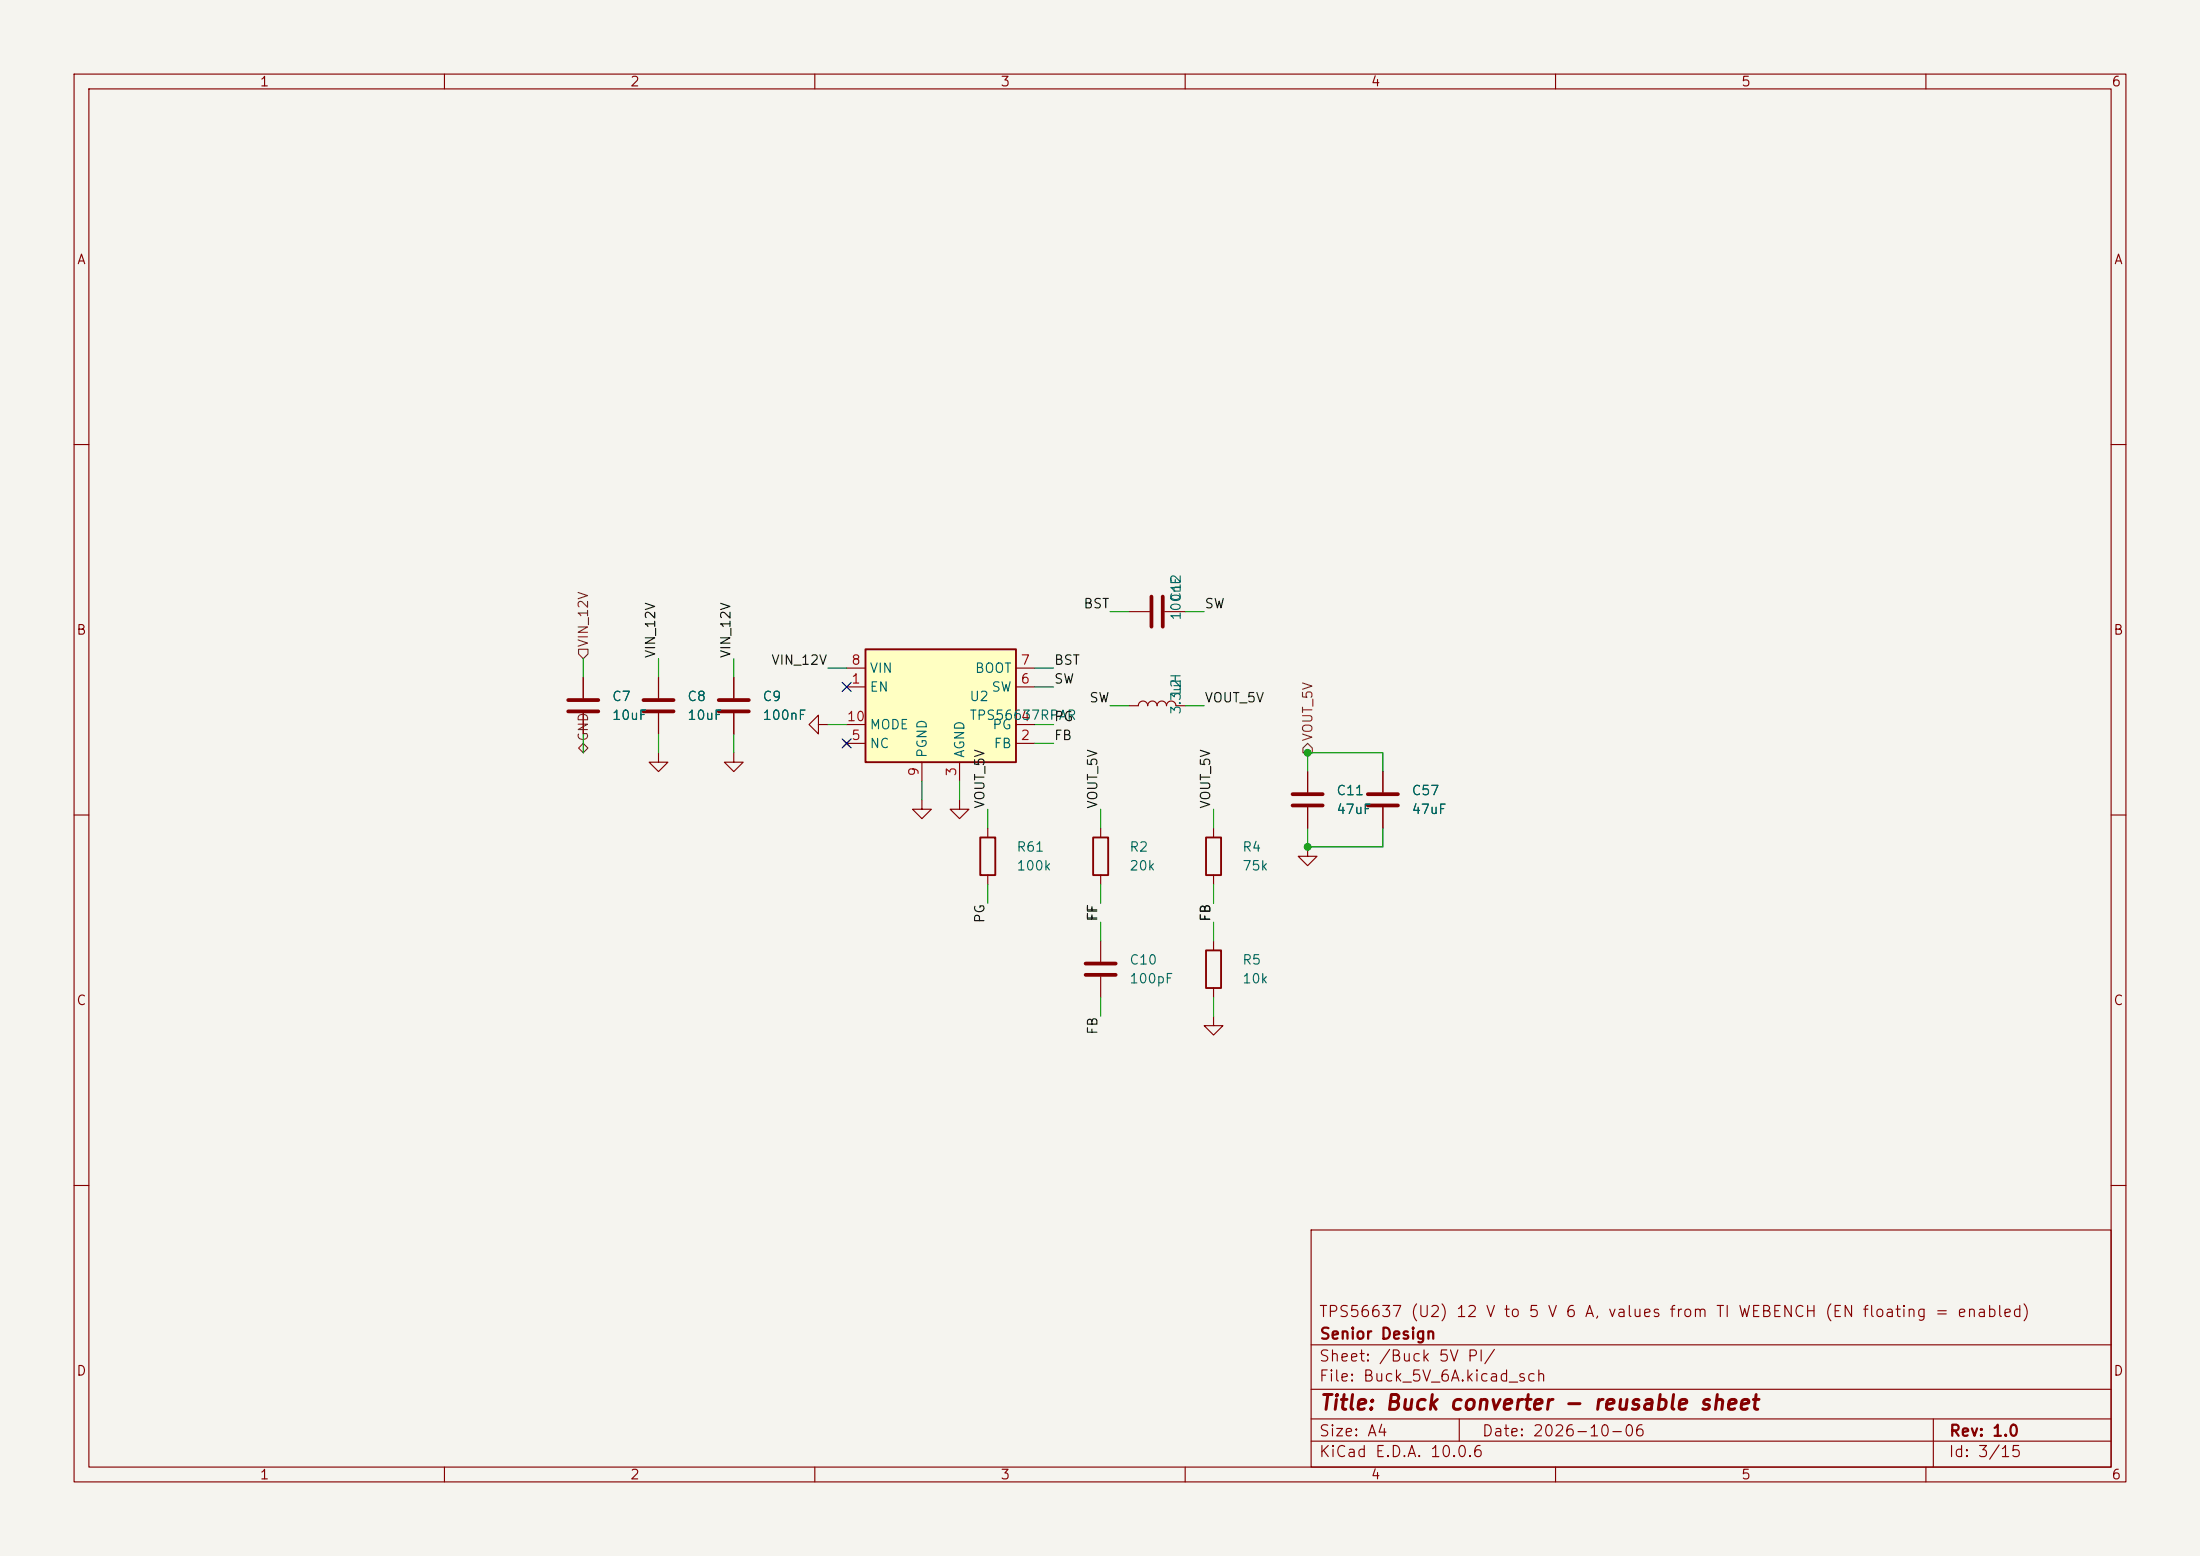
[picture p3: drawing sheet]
(kicad_sch
 (version 20260306)
 (generator "eeschema")
 (generator_version "10.0")
 (paper "A4")
 (title_block
  (title "Buck converter - reusable sheet")
  (date "2026-10-06")
  (rev "1.0")
  (company "Senior Design")
  (comment 1 "TPS56637 (U2) 12 V to 5 V 6 A, values from TI WEBENCH (EN floating = enabled)"))
 (lib_symbols
  (symbol "Device:C"
    (pin_numbers (hide yes))
    (pin_names
    (offset 0.254)) (exclude_from_sim no) (in_bom yes) (on_board yes)
    (in_pos_files yes)
    (duplicate_pin_numbers_are_jumpers no)
    (property "Reference" "C" (at 0.635 2.54 0) (show_name no) (do_not_autoplace no) (effects (font (size 1.27 1.27)) (justify left)))
    (property "Value" "C" (at 0.635 -2.54 0) (show_name no) (do_not_autoplace no) (effects (font (size 1.27 1.27)) (justify left)))
    (property "Footprint" "" (at 0.9652 -3.81 0) (show_name no) (do_not_autoplace no) (hide yes) (effects (font (size 1.27 1.27))))
    (property "Datasheet" "" (at 0 0 0) (show_name no) (do_not_autoplace no) (hide yes) (effects (font (size 1.27 1.27))))
    (property "Description" "Unpolarized capacitor" (at 0 0 0) (show_name no) (do_not_autoplace no) (hide yes) (effects (font (size 1.27 1.27))))
    (symbol "C_0_1"
    (polyline (pts (xy -2.032 0.762) (xy 2.032 0.762)) (stroke (width 0.508) (type default)) (fill (type none)))
    (polyline (pts (xy -2.032 -0.762) (xy 2.032 -0.762)) (stroke (width 0.508) (type default)) (fill (type none))))
    (symbol "C_1_1"
    (pin passive line (at 0 3.81 270) (length 2.794) (name "" (effects (font (size 1.27 1.27)))) (number "1" (effects (font (size 1.27 1.27)))))
    (pin passive line (at 0 -3.81 90) (length 2.794) (name "" (effects (font (size 1.27 1.27)))) (number "2" (effects (font (size 1.27 1.27))))))
    (embedded_fonts no))
  (symbol "Device:L"
    (pin_numbers (hide yes))
    (pin_names
    (offset 1.016) (hide yes)) (exclude_from_sim no) (in_bom yes) (on_board yes)
    (in_pos_files yes)
    (duplicate_pin_numbers_are_jumpers no)
    (property "Reference" "L" (at -1.27 0 90) (show_name no) (do_not_autoplace no) (effects (font (size 1.27 1.27))))
    (property "Value" "L" (at 1.905 0 90) (show_name no) (do_not_autoplace no) (effects (font (size 1.27 1.27))))
    (property "Footprint" "" (at 0 0 0) (show_name no) (do_not_autoplace no) (hide yes) (effects (font (size 1.27 1.27))))
    (property "Datasheet" "" (at 0 0 0) (show_name no) (do_not_autoplace no) (hide yes) (effects (font (size 1.27 1.27))))
    (property "Description" "Inductor" (at 0 0 0) (show_name no) (do_not_autoplace no) (hide yes) (effects (font (size 1.27 1.27))))
    (symbol "L_0_1"
    (arc (start 0 2.54) (mid 0.6323 1.905) (end 0 1.27) (stroke (width 0) (type default)) (fill (type none)))
    (arc (start 0 1.27) (mid 0.6323 0.635) (end 0 0) (stroke (width 0) (type default)) (fill (type none)))
    (arc (start 0 0) (mid 0.6323 -0.635) (end 0 -1.27) (stroke (width 0) (type default)) (fill (type none)))
    (arc (start 0 -1.27) (mid 0.6323 -1.905) (end 0 -2.54) (stroke (width 0) (type default)) (fill (type none))))
    (symbol "L_1_1"
    (pin passive line (at 0 3.81 270) (length 1.27) (name "1" (effects (font (size 1.27 1.27)))) (number "1" (effects (font (size 1.27 1.27)))))
    (pin passive line (at 0 -3.81 90) (length 1.27) (name "2" (effects (font (size 1.27 1.27)))) (number "2" (effects (font (size 1.27 1.27))))))
    (embedded_fonts no))
  (symbol "Device:R"
    (pin_numbers (hide yes))
    (pin_names
    (offset 0)) (exclude_from_sim no) (in_bom yes) (on_board yes)
    (in_pos_files yes)
    (duplicate_pin_numbers_are_jumpers no)
    (property "Reference" "R" (at 2.032 0 90) (show_name no) (do_not_autoplace no) (effects (font (size 1.27 1.27))))
    (property "Value" "R" (at 0 0 90) (show_name no) (do_not_autoplace no) (effects (font (size 1.27 1.27))))
    (property "Footprint" "" (at -1.778 0 90) (show_name no) (do_not_autoplace no) (hide yes) (effects (font (size 1.27 1.27))))
    (property "Datasheet" "" (at 0 0 0) (show_name no) (do_not_autoplace no) (hide yes) (effects (font (size 1.27 1.27))))
    (property "Description" "Resistor" (at 0 0 0) (show_name no) (do_not_autoplace no) (hide yes) (effects (font (size 1.27 1.27))))
    (symbol "R_0_1"
    (rectangle (start -1.016 -2.54) (end 1.016 2.54) (stroke (width 0.254) (type default)) (fill (type none))))
    (symbol "R_1_1"
    (pin passive line (at 0 3.81 270) (length 1.27) (name "" (effects (font (size 1.27 1.27)))) (number "1" (effects (font (size 1.27 1.27)))))
    (pin passive line (at 0 -3.81 90) (length 1.27) (name "" (effects (font (size 1.27 1.27)))) (number "2" (effects (font (size 1.27 1.27))))))
    (embedded_fonts no))
  (symbol "TPS56637RPAR:TPS56637RPAR" (exclude_from_sim no) (in_bom yes) (on_board yes)
   (property "Reference" "U" (at 0 10.16 0)
    (effects (font (size 1.27 1.27))))
   (property "Value" "TPS56637RPAR" (at 0 -12.7 0)
    (effects (font (size 1.27 1.27))))
   (property "Footprint" "project_footprints:TI_RPA0010A_VQFN-HR-10_3x3mm" (at 0 -15.24 0) (hide yes) (effects (font (size 1.27 1.27))))
   (property "Datasheet" "https://www.ti.com/lit/ds/symlink/tps56637.pdf" (at 0 -17.78 0) (hide yes) (effects (font (size 1.27 1.27))))
   (property "Description" "4.5-V to 28-V input, 6-A synchronous buck converter, VQFN-HR-10 (RPA)" (at 0 -20.32 0) (hide yes) (effects (font (size 1.27 1.27))))
   (property "Manufacturer" "Texas Instruments" (at 0 -22.86 0) (hide yes) (effects (font (size 1.27 1.27))))
   (property "MPN" "TPS56637RPAR" (at 0 -25.4 0) (hide yes) (effects (font (size 1.27 1.27))))
   (symbol "TPS56637RPAR_0_1"
    (rectangle (start -10.16 7.62) (end 10.16 -7.62) (stroke (width 0.254) (type default)) (fill (type background))))
   (symbol "TPS56637RPAR_1_1"
    (pin power_in line (at -12.7 5.08 0) (length 2.54) (name "VIN" (effects (font (size 1.27 1.27)))) (number "8" (effects (font (size 1.27 1.27)))))
    (pin input line (at -12.7 2.54 0) (length 2.54) (name "EN" (effects (font (size 1.27 1.27)))) (number "1" (effects (font (size 1.27 1.27)))))
    (pin input line (at -12.7 -2.54 0) (length 2.54) (name "MODE" (effects (font (size 1.27 1.27)))) (number "10" (effects (font (size 1.27 1.27)))))
    (pin no_connect line (at -12.7 -5.08 0) (length 2.54) (name "NC" (effects (font (size 1.27 1.27)))) (number "5" (effects (font (size 1.27 1.27)))))
    (pin input line (at 12.7 5.08 180) (length 2.54) (name "BOOT" (effects (font (size 1.27 1.27)))) (number "7" (effects (font (size 1.27 1.27)))))
    (pin power_out line (at 12.7 2.54 180) (length 2.54) (name "SW" (effects (font (size 1.27 1.27)))) (number "6" (effects (font (size 1.27 1.27)))))
    (pin open_collector line (at 12.7 -2.54 180) (length 2.54) (name "PG" (effects (font (size 1.27 1.27)))) (number "4" (effects (font (size 1.27 1.27)))))
    (pin input line (at 12.7 -5.08 180) (length 2.54) (name "FB" (effects (font (size 1.27 1.27)))) (number "2" (effects (font (size 1.27 1.27)))))
    (pin power_in line (at -2.54 -10.16 90) (length 2.54) (name "PGND" (effects (font (size 1.27 1.27)))) (number "9" (effects (font (size 1.27 1.27)))))
    (pin power_in line (at 2.54 -10.16 90) (length 2.54) (name "AGND" (effects (font (size 1.27 1.27)))) (number "3" (effects (font (size 1.27 1.27))))))
   (embedded_fonts no))
  (symbol "power:GND"
    (power global)
    (pin_names
    (offset 0)) (exclude_from_sim no) (in_bom yes) (on_board yes)
    (in_pos_files yes)
    (duplicate_pin_numbers_are_jumpers no)
    (property "Reference" "#PWR" (at 0 -6.35 0) (show_name no) (do_not_autoplace no) (hide yes) (effects (font (size 1.27 1.27))))
    (property "Value" "GND" (at 0 -3.81 0) (show_name no) (do_not_autoplace no) (effects (font (size 1.27 1.27))))
    (property "Footprint" "" (at 0 0 0) (show_name no) (do_not_autoplace no) (hide yes) (effects (font (size 1.27 1.27))))
    (property "Datasheet" "" (at 0 0 0) (show_name no) (do_not_autoplace no) (hide yes) (effects (font (size 1.27 1.27))))
    (property "Description" "Power symbol creates a global label with name \"GND\" , ground" (at 0 0 0) (show_name no) (do_not_autoplace no) (hide yes) (effects (font (size 1.27 1.27))))
    (symbol "GND_0_1"
    (polyline (pts (xy 0 0) (xy 0 -1.27) (xy 1.27 -1.27) (xy 0 -2.54) (xy -1.27 -1.27) (xy 0 -1.27)) (stroke (width 0) (type default)) (fill (type none))))
    (symbol "GND_1_1"
    (pin power_in line (at 0 0 270) (length 0) (hide yes) (name "GND" (effects (font (size 1.27 1.27)))) (number "1" (effects (font (size 1.27 1.27))))))
    (embedded_fonts no)))
 (symbol
  (lib_id "TPS56637RPAR:TPS56637RPAR")
  (at 127.0 95.25 0)
  (unit 1)
  (body_style 1)
  (exclude_from_sim no)
  (in_bom yes)
  (on_board yes)
  (in_pos_files yes)
  (dnp no)
  (property "Reference" "U2" (at 130.81 93.98 0)
    (show_name no) (do_not_autoplace no) (effects (font (size 1.27 1.27)) (justify left)))
  (property "Value" "TPS56637RPAR" (at 130.81 96.52 0)
    (show_name no) (do_not_autoplace no) (effects (font (size 1.27 1.27)) (justify left)))
  (property "Footprint" "project_footprints:TI_RPA0010A_VQFN-HR-10_3x3mm" (at 127.0 100.33 0) (hide yes) (show_name no) (do_not_autoplace no) (effects (font (size 1.27 1.27)) (justify left)))
  (property "Datasheet" "https://www.ti.com/lit/ds/symlink/tps56637.pdf" (at 127.0 100.33 0) (hide yes) (show_name no) (do_not_autoplace no) (effects (font (size 1.27 1.27)) (justify left)))
  (property "Description" "4.5-V to 28-V input, 6-A synchronous buck converter" (at 127.0 100.33 0) (hide yes) (show_name no) (do_not_autoplace no) (effects (font (size 1.27 1.27)) (justify left)))
  (property "Manufacturer" "Texas Instruments" (at 127.0 100.33 0) (hide yes) (show_name no) (do_not_autoplace no) (effects (font (size 1.27 1.27)) (justify left)))
  (property "MPN" "TPS56637RPAR" (at 127.0 100.33 0) (hide yes) (show_name no) (do_not_autoplace no) (effects (font (size 1.27 1.27)) (justify left)))
  (property "Specification" "6 A buck, 557 kHz, MODE=GND (Eco-mode)" (at 127.0 100.33 0) (hide yes) (show_name no) (do_not_autoplace no) (effects (font (size 1.27 1.27)) (justify left)))
  (pin "8")
  (pin "1")
  (pin "10")
  (pin "5")
  (pin "7")
  (pin "6")
  (pin "4")
  (pin "2")
  (pin "9")
  (pin "3"))
 (wire
  (pts (xy 114.3 90.17) (xy 111.76 90.17))
  (stroke (width 0) (type default)))
 (label "VIN_12V"
  (at 111.76 90.17 180)
  (effects (font (size 1.27 1.27)) (justify right bottom)))
 (no_connect (at 114.3 92.71))
 (wire
  (pts (xy 114.3 97.79) (xy 111.76 97.79))
  (stroke (width 0) (type default)))
 (symbol
  (lib_id "power:GND")
  (at 111.76 97.79 270)
  (unit 1)
  (body_style 1)
  (exclude_from_sim no)
  (in_bom no)
  (on_board no)
  (in_pos_files yes)
  (dnp no)
  (property "Reference" "#PWR0601" (at 114.3 96.52 0) (hide yes) (show_name no) (do_not_autoplace no) (effects (font (size 1.27 1.27)) (justify left)))
  (property "Value" "GND" (at 114.3 99.06 0) (hide yes) (show_name no) (do_not_autoplace no) (effects (font (size 1.27 1.27)) (justify left)))
  (property "Description" "Power symbol creates a global label with name \"GND\"" (at 111.76 102.87 0) (hide yes) (show_name no) (do_not_autoplace no) (effects (font (size 1.27 1.27)) (justify left)))
  (pin "1"))
 (no_connect (at 114.3 100.33))
 (wire
  (pts (xy 139.7 90.17) (xy 142.24 90.17))
  (stroke (width 0) (type default)))
 (label "BST"
  (at 142.24 90.17 0)
  (effects (font (size 1.27 1.27)) (justify left bottom)))
 (wire
  (pts (xy 139.7 92.71) (xy 142.24 92.71))
  (stroke (width 0) (type default)))
 (label "SW"
  (at 142.24 92.71 0)
  (effects (font (size 1.27 1.27)) (justify left bottom)))
 (wire
  (pts (xy 139.7 97.79) (xy 142.24 97.79))
  (stroke (width 0) (type default)))
 (label "PG"
  (at 142.24 97.79 0)
  (effects (font (size 1.27 1.27)) (justify left bottom)))
 (wire
  (pts (xy 139.7 100.33) (xy 142.24 100.33))
  (stroke (width 0) (type default)))
 (label "FB"
  (at 142.24 100.33 0)
  (effects (font (size 1.27 1.27)) (justify left bottom)))
 (wire
  (pts (xy 124.46 105.41) (xy 124.46 107.95))
  (stroke (width 0) (type default)))
 (symbol
  (lib_id "power:GND")
  (at 124.46 107.95 0)
  (unit 1)
  (body_style 1)
  (exclude_from_sim no)
  (in_bom no)
  (on_board no)
  (in_pos_files yes)
  (dnp no)
  (property "Reference" "#PWR0602" (at 128.27 106.68 0) (hide yes) (show_name no) (do_not_autoplace no) (effects (font (size 1.27 1.27)) (justify left)))
  (property "Value" "GND" (at 128.27 109.22 0) (hide yes) (show_name no) (do_not_autoplace no) (effects (font (size 1.27 1.27)) (justify left)))
  (property "Description" "Power symbol creates a global label with name \"GND\"" (at 124.46 113.03 0) (hide yes) (show_name no) (do_not_autoplace no) (effects (font (size 1.27 1.27)) (justify left)))
  (pin "1"))
 (wire
  (pts (xy 129.54 105.41) (xy 129.54 107.95))
  (stroke (width 0) (type default)))
 (symbol
  (lib_id "power:GND")
  (at 129.54 107.95 0)
  (unit 1)
  (body_style 1)
  (exclude_from_sim no)
  (in_bom no)
  (on_board no)
  (in_pos_files yes)
  (dnp no)
  (property "Reference" "#PWR0603" (at 133.35 106.68 0) (hide yes) (show_name no) (do_not_autoplace no) (effects (font (size 1.27 1.27)) (justify left)))
  (property "Value" "GND" (at 133.35 109.22 0) (hide yes) (show_name no) (do_not_autoplace no) (effects (font (size 1.27 1.27)) (justify left)))
  (property "Description" "Power symbol creates a global label with name \"GND\"" (at 129.54 113.03 0) (hide yes) (show_name no) (do_not_autoplace no) (effects (font (size 1.27 1.27)) (justify left)))
  (pin "1"))
 (symbol
  (lib_id "Device:C")
  (at 78.74 95.25 0)
  (unit 1)
  (body_style 1)
  (exclude_from_sim no)
  (in_bom yes)
  (on_board yes)
  (in_pos_files yes)
  (dnp no)
  (property "Reference" "C7" (at 82.55 93.98 0)
    (show_name no) (do_not_autoplace no) (effects (font (size 1.27 1.27)) (justify left)))
  (property "Value" "10uF" (at 82.55 96.52 0)
    (show_name no) (do_not_autoplace no) (effects (font (size 1.27 1.27)) (justify left)))
  (property "Footprint" "Capacitor_SMD:C_1206_3216Metric" (at 78.74 100.33 0) (hide yes) (show_name no) (do_not_autoplace no) (effects (font (size 1.27 1.27)) (justify left)))
  (property "Datasheet" "https://search.murata.co.jp/Ceramy/image/img/A01X/G101/ENG/GRM31CR71E106KA12-01.pdf" (at 78.74 100.33 0) (hide yes) (show_name no) (do_not_autoplace no) (effects (font (size 1.27 1.27)) (justify left)))
  (property "Description" "Unpolarized capacitor" (at 78.74 100.33 0) (hide yes) (show_name no) (do_not_autoplace no) (effects (font (size 1.27 1.27)) (justify left)))
  (property "Manufacturer" "Murata" (at 78.74 100.33 0) (hide yes) (show_name no) (do_not_autoplace no) (effects (font (size 1.27 1.27)) (justify left)))
  (property "MPN" "GRM31CR71E106KA12L" (at 78.74 100.33 0) (hide yes) (show_name no) (do_not_autoplace no) (effects (font (size 1.27 1.27)) (justify left)))
  (property "Specification" "10uF / 25V X7R 1206 (Cin)" (at 78.74 100.33 0) (hide yes) (show_name no) (do_not_autoplace no) (effects (font (size 1.27 1.27)) (justify left)))
  (pin "1")
  (pin "2"))
 (wire
  (pts (xy 78.74 91.44) (xy 78.74 88.9))
  (stroke (width 0) (type default)))
 (hierarchical_label "VIN_12V"
  (shape input)
  (at 78.74 88.9 90)
  (effects (font (size 1.27 1.27)) (justify left)))
 (wire
  (pts (xy 78.74 99.06) (xy 78.74 101.6))
  (stroke (width 0) (type default)))
 (hierarchical_label "GND"
  (shape bidirectional)
  (at 78.74 101.6 270)
  (effects (font (size 1.27 1.27)) (justify left)))
 (symbol
  (lib_id "Device:C")
  (at 88.9 95.25 0)
  (unit 1)
  (body_style 1)
  (exclude_from_sim no)
  (in_bom yes)
  (on_board yes)
  (in_pos_files yes)
  (dnp no)
  (property "Reference" "C8" (at 92.71 93.98 0)
    (show_name no) (do_not_autoplace no) (effects (font (size 1.27 1.27)) (justify left)))
  (property "Value" "10uF" (at 92.71 96.52 0)
    (show_name no) (do_not_autoplace no) (effects (font (size 1.27 1.27)) (justify left)))
  (property "Footprint" "Capacitor_SMD:C_1206_3216Metric" (at 88.9 100.33 0) (hide yes) (show_name no) (do_not_autoplace no) (effects (font (size 1.27 1.27)) (justify left)))
  (property "Datasheet" "https://search.murata.co.jp/Ceramy/image/img/A01X/G101/ENG/GRM31CR71E106KA12-01.pdf" (at 88.9 100.33 0) (hide yes) (show_name no) (do_not_autoplace no) (effects (font (size 1.27 1.27)) (justify left)))
  (property "Description" "Unpolarized capacitor" (at 88.9 100.33 0) (hide yes) (show_name no) (do_not_autoplace no) (effects (font (size 1.27 1.27)) (justify left)))
  (property "Manufacturer" "Murata" (at 88.9 100.33 0) (hide yes) (show_name no) (do_not_autoplace no) (effects (font (size 1.27 1.27)) (justify left)))
  (property "MPN" "GRM31CR71E106KA12L" (at 88.9 100.33 0) (hide yes) (show_name no) (do_not_autoplace no) (effects (font (size 1.27 1.27)) (justify left)))
  (property "Specification" "10uF / 25V X7R 1206 (Cin)" (at 88.9 100.33 0) (hide yes) (show_name no) (do_not_autoplace no) (effects (font (size 1.27 1.27)) (justify left)))
  (pin "1")
  (pin "2"))
 (wire
  (pts (xy 88.9 91.44) (xy 88.9 88.9))
  (stroke (width 0) (type default)))
 (label "VIN_12V"
  (at 88.9 88.9 90)
  (effects (font (size 1.27 1.27)) (justify left bottom)))
 (wire
  (pts (xy 88.9 99.06) (xy 88.9 101.6))
  (stroke (width 0) (type default)))
 (symbol
  (lib_id "power:GND")
  (at 88.9 101.6 0)
  (unit 1)
  (body_style 1)
  (exclude_from_sim no)
  (in_bom no)
  (on_board no)
  (in_pos_files yes)
  (dnp no)
  (property "Reference" "#PWR0604" (at 92.71 100.33 0) (hide yes) (show_name no) (do_not_autoplace no) (effects (font (size 1.27 1.27)) (justify left)))
  (property "Value" "GND" (at 92.71 102.87 0) (hide yes) (show_name no) (do_not_autoplace no) (effects (font (size 1.27 1.27)) (justify left)))
  (property "Description" "Power symbol creates a global label with name \"GND\"" (at 88.9 106.68 0) (hide yes) (show_name no) (do_not_autoplace no) (effects (font (size 1.27 1.27)) (justify left)))
  (pin "1"))
 (symbol
  (lib_id "Device:C")
  (at 99.06 95.25 0)
  (unit 1)
  (body_style 1)
  (exclude_from_sim no)
  (in_bom yes)
  (on_board yes)
  (in_pos_files yes)
  (dnp no)
  (property "Reference" "C9" (at 102.87 93.98 0)
    (show_name no) (do_not_autoplace no) (effects (font (size 1.27 1.27)) (justify left)))
  (property "Value" "100nF" (at 102.87 96.52 0)
    (show_name no) (do_not_autoplace no) (effects (font (size 1.27 1.27)) (justify left)))
  (property "Footprint" "Capacitor_SMD:C_0805_2012Metric" (at 99.06 100.33 0) (hide yes) (show_name no) (do_not_autoplace no) (effects (font (size 1.27 1.27)) (justify left)))
  (property "Datasheet" "https://content.kemet.com/datasheets/KEM_C1002_X7R_SMD.pdf" (at 99.06 100.33 0) (hide yes) (show_name no) (do_not_autoplace no) (effects (font (size 1.27 1.27)) (justify left)))
  (property "Description" "Unpolarized capacitor" (at 99.06 100.33 0) (hide yes) (show_name no) (do_not_autoplace no) (effects (font (size 1.27 1.27)) (justify left)))
  (property "Manufacturer" "KEMET" (at 99.06 100.33 0) (hide yes) (show_name no) (do_not_autoplace no) (effects (font (size 1.27 1.27)) (justify left)))
  (property "MPN" "C0805C104K5RACTU" (at 99.06 100.33 0) (hide yes) (show_name no) (do_not_autoplace no) (effects (font (size 1.27 1.27)) (justify left)))
  (property "Specification" "100nF / 50V X7R (Cinx)" (at 99.06 100.33 0) (hide yes) (show_name no) (do_not_autoplace no) (effects (font (size 1.27 1.27)) (justify left)))
  (pin "1")
  (pin "2"))
 (wire
  (pts (xy 99.06 91.44) (xy 99.06 88.9))
  (stroke (width 0) (type default)))
 (label "VIN_12V"
  (at 99.06 88.9 90)
  (effects (font (size 1.27 1.27)) (justify left bottom)))
 (wire
  (pts (xy 99.06 99.06) (xy 99.06 101.6))
  (stroke (width 0) (type default)))
 (symbol
  (lib_id "power:GND")
  (at 99.06 101.6 0)
  (unit 1)
  (body_style 1)
  (exclude_from_sim no)
  (in_bom no)
  (on_board no)
  (in_pos_files yes)
  (dnp no)
  (property "Reference" "#PWR0605" (at 102.87 100.33 0) (hide yes) (show_name no) (do_not_autoplace no) (effects (font (size 1.27 1.27)) (justify left)))
  (property "Value" "GND" (at 102.87 102.87 0) (hide yes) (show_name no) (do_not_autoplace no) (effects (font (size 1.27 1.27)) (justify left)))
  (property "Description" "Power symbol creates a global label with name \"GND\"" (at 99.06 106.68 0) (hide yes) (show_name no) (do_not_autoplace no) (effects (font (size 1.27 1.27)) (justify left)))
  (pin "1"))
 (symbol
  (lib_id "Device:C")
  (at 156.21 82.55 90)
  (unit 1)
  (body_style 1)
  (exclude_from_sim no)
  (in_bom yes)
  (on_board yes)
  (in_pos_files yes)
  (dnp no)
  (property "Reference" "C12" (at 158.75 81.28 0)
    (show_name no) (do_not_autoplace no) (effects (font (size 1.27 1.27)) (justify left)))
  (property "Value" "100nF" (at 158.75 83.82 0)
    (show_name no) (do_not_autoplace no) (effects (font (size 1.27 1.27)) (justify left)))
  (property "Footprint" "Capacitor_SMD:C_0805_2012Metric" (at 156.21 87.63 0) (hide yes) (show_name no) (do_not_autoplace no) (effects (font (size 1.27 1.27)) (justify left)))
  (property "Datasheet" "https://content.kemet.com/datasheets/KEM_C1002_X7R_SMD.pdf" (at 156.21 87.63 0) (hide yes) (show_name no) (do_not_autoplace no) (effects (font (size 1.27 1.27)) (justify left)))
  (property "Description" "Unpolarized capacitor" (at 156.21 87.63 0) (hide yes) (show_name no) (do_not_autoplace no) (effects (font (size 1.27 1.27)) (justify left)))
  (property "Manufacturer" "KEMET" (at 156.21 87.63 0) (hide yes) (show_name no) (do_not_autoplace no) (effects (font (size 1.27 1.27)) (justify left)))
  (property "MPN" "C0805C104K5RACTU" (at 156.21 87.63 0) (hide yes) (show_name no) (do_not_autoplace no) (effects (font (size 1.27 1.27)) (justify left)))
  (property "Specification" "100nF / 50V X7R (Cboot)" (at 156.21 87.63 0) (hide yes) (show_name no) (do_not_autoplace no) (effects (font (size 1.27 1.27)) (justify left)))
  (pin "1")
  (pin "2"))
 (wire
  (pts (xy 152.4 82.55) (xy 149.86 82.55))
  (stroke (width 0) (type default)))
 (label "BST"
  (at 149.86 82.55 180)
  (effects (font (size 1.27 1.27)) (justify right bottom)))
 (wire
  (pts (xy 160.02 82.55) (xy 162.56 82.55))
  (stroke (width 0) (type default)))
 (label "SW"
  (at 162.56 82.55 0)
  (effects (font (size 1.27 1.27)) (justify left bottom)))
 (symbol
  (lib_id "Device:L")
  (at 156.21 95.25 90)
  (unit 1)
  (body_style 1)
  (exclude_from_sim no)
  (in_bom yes)
  (on_board yes)
  (in_pos_files yes)
  (dnp no)
  (property "Reference" "L2" (at 158.75 93.98 0)
    (show_name no) (do_not_autoplace no) (effects (font (size 1.27 1.27)) (justify left)))
  (property "Value" "3.3uH" (at 158.75 96.52 0)
    (show_name no) (do_not_autoplace no) (effects (font (size 1.27 1.27)) (justify left)))
  (property "Footprint" "project_footprints:L_Wuerth_WE-XHMI-7070" (at 156.21 100.33 0) (hide yes) (show_name no) (do_not_autoplace no) (effects (font (size 1.27 1.27)) (justify left)))
  (property "Datasheet" "https://www.we-online.com/components/products/datasheet/74439387033.pdf" (at 156.21 100.33 0) (hide yes) (show_name no) (do_not_autoplace no) (effects (font (size 1.27 1.27)) (justify left)))
  (property "Description" "Inductor" (at 156.21 100.33 0) (hide yes) (show_name no) (do_not_autoplace no) (effects (font (size 1.27 1.27)) (justify left)))
  (property "Manufacturer" "Wurth Elektronik" (at 156.21 100.33 0) (hide yes) (show_name no) (do_not_autoplace no) (effects (font (size 1.27 1.27)) (justify left)))
  (property "MPN" "74439387033" (at 156.21 100.33 0) (hide yes) (show_name no) (do_not_autoplace no) (effects (font (size 1.27 1.27)) (justify left)))
  (property "Specification" "3.3uH 6.4mOhm 18.2A WE-XHMI 7070" (at 156.21 100.33 0) (hide yes) (show_name no) (do_not_autoplace no) (effects (font (size 1.27 1.27)) (justify left)))
  (pin "1")
  (pin "2"))
 (wire
  (pts (xy 152.4 95.25) (xy 149.86 95.25))
  (stroke (width 0) (type default)))
 (label "SW"
  (at 149.86 95.25 180)
  (effects (font (size 1.27 1.27)) (justify right bottom)))
 (wire
  (pts (xy 160.02 95.25) (xy 162.56 95.25))
  (stroke (width 0) (type default)))
 (label "VOUT_5V"
  (at 162.56 95.25 0)
  (effects (font (size 1.27 1.27)) (justify left bottom)))
 (symbol
  (lib_id "Device:C")
  (at 176.53 107.95 0)
  (unit 1)
  (body_style 1)
  (exclude_from_sim no)
  (in_bom yes)
  (on_board yes)
  (in_pos_files yes)
  (dnp no)
  (property "Reference" "C11" (at 180.34 106.68 0)
    (show_name no) (do_not_autoplace no) (effects (font (size 1.27 1.27)) (justify left)))
  (property "Value" "47uF" (at 180.34 109.22 0)
    (show_name no) (do_not_autoplace no) (effects (font (size 1.27 1.27)) (justify left)))
  (property "Footprint" "Capacitor_SMD:C_1210_3225Metric" (at 176.53 113.03 0) (hide yes) (show_name no) (do_not_autoplace no) (effects (font (size 1.27 1.27)) (justify left)))
  (property "Datasheet" "https://search.murata.co.jp/Ceramy/image/img/A01X/G101/ENG/GRM32ER61C476KE15-01.pdf" (at 176.53 113.03 0) (hide yes) (show_name no) (do_not_autoplace no) (effects (font (size 1.27 1.27)) (justify left)))
  (property "Description" "Unpolarized capacitor" (at 176.53 113.03 0) (hide yes) (show_name no) (do_not_autoplace no) (effects (font (size 1.27 1.27)) (justify left)))
  (property "Manufacturer" "Murata" (at 176.53 113.03 0) (hide yes) (show_name no) (do_not_autoplace no) (effects (font (size 1.27 1.27)) (justify left)))
  (property "MPN" "GRM32ER61C476KE15L" (at 176.53 113.03 0) (hide yes) (show_name no) (do_not_autoplace no) (effects (font (size 1.27 1.27)) (justify left)))
  (property "Specification" "47uF / 16V X5R 1210 (Cout)" (at 176.53 113.03 0) (hide yes) (show_name no) (do_not_autoplace no) (effects (font (size 1.27 1.27)) (justify left)))
  (pin "1")
  (pin "2"))
 (symbol
  (lib_id "Device:C")
  (at 186.69 107.95 0)
  (unit 1)
  (body_style 1)
  (exclude_from_sim no)
  (in_bom yes)
  (on_board yes)
  (in_pos_files yes)
  (dnp no)
  (property "Reference" "C57" (at 190.5 106.68 0)
    (show_name no) (do_not_autoplace no) (effects (font (size 1.27 1.27)) (justify left)))
  (property "Value" "47uF" (at 190.5 109.22 0)
    (show_name no) (do_not_autoplace no) (effects (font (size 1.27 1.27)) (justify left)))
  (property "Footprint" "Capacitor_SMD:C_1210_3225Metric" (at 186.69 113.03 0) (hide yes) (show_name no) (do_not_autoplace no) (effects (font (size 1.27 1.27)) (justify left)))
  (property "Datasheet" "https://search.murata.co.jp/Ceramy/image/img/A01X/G101/ENG/GRM32ER61C476KE15-01.pdf" (at 186.69 113.03 0) (hide yes) (show_name no) (do_not_autoplace no) (effects (font (size 1.27 1.27)) (justify left)))
  (property "Description" "Unpolarized capacitor" (at 186.69 113.03 0) (hide yes) (show_name no) (do_not_autoplace no) (effects (font (size 1.27 1.27)) (justify left)))
  (property "Manufacturer" "Murata" (at 186.69 113.03 0) (hide yes) (show_name no) (do_not_autoplace no) (effects (font (size 1.27 1.27)) (justify left)))
  (property "MPN" "GRM32ER61C476KE15L" (at 186.69 113.03 0) (hide yes) (show_name no) (do_not_autoplace no) (effects (font (size 1.27 1.27)) (justify left)))
  (property "Specification" "47uF / 16V X5R 1210 (Cout)" (at 186.69 113.03 0) (hide yes) (show_name no) (do_not_autoplace no) (effects (font (size 1.27 1.27)) (justify left)))
  (pin "1")
  (pin "2"))
 (wire
  (pts (xy 186.69 104.14) (xy 186.69 101.6))
  (stroke (width 0) (type default)))
 (wire
  (pts (xy 186.69 101.6) (xy 176.53 101.6))
  (stroke (width 0) (type default)))
 (wire
  (pts (xy 186.69 111.76) (xy 186.69 114.3))
  (stroke (width 0) (type default)))
 (wire
  (pts (xy 186.69 114.3) (xy 176.53 114.3))
  (stroke (width 0) (type default)))
 (junction
  (at 176.53 101.6)
  (diameter 0)
  (color 0 0 0 0))
 (junction
  (at 176.53 114.3)
  (diameter 0)
  (color 0 0 0 0))

 (wire
  (pts (xy 176.53 104.14) (xy 176.53 101.6))
  (stroke (width 0) (type default)))
 (hierarchical_label "VOUT_5V"
  (shape output)
  (at 176.53 101.6 90)
  (effects (font (size 1.27 1.27)) (justify left)))
 (wire
  (pts (xy 176.53 111.76) (xy 176.53 114.3))
  (stroke (width 0) (type default)))
 (symbol
  (lib_id "power:GND")
  (at 176.53 114.3 0)
  (unit 1)
  (body_style 1)
  (exclude_from_sim no)
  (in_bom no)
  (on_board no)
  (in_pos_files yes)
  (dnp no)
  (property "Reference" "#PWR0606" (at 180.34 113.03 0) (hide yes) (show_name no) (do_not_autoplace no) (effects (font (size 1.27 1.27)) (justify left)))
  (property "Value" "GND" (at 180.34 115.57 0) (hide yes) (show_name no) (do_not_autoplace no) (effects (font (size 1.27 1.27)) (justify left)))
  (property "Description" "Power symbol creates a global label with name \"GND\"" (at 176.53 119.38 0) (hide yes) (show_name no) (do_not_autoplace no) (effects (font (size 1.27 1.27)) (justify left)))
  (pin "1"))
 (symbol
  (lib_id "Device:R")
  (at 163.83 115.57 0)
  (unit 1)
  (body_style 1)
  (exclude_from_sim no)
  (in_bom yes)
  (on_board yes)
  (in_pos_files yes)
  (dnp no)
  (property "Reference" "R4" (at 167.64 114.3 0)
    (show_name no) (do_not_autoplace no) (effects (font (size 1.27 1.27)) (justify left)))
  (property "Value" "75k" (at 167.64 116.84 0)
    (show_name no) (do_not_autoplace no) (effects (font (size 1.27 1.27)) (justify left)))
  (property "Footprint" "Resistor_SMD:R_0805_2012Metric" (at 163.83 120.65 0) (hide yes) (show_name no) (do_not_autoplace no) (effects (font (size 1.27 1.27)) (justify left)))
  (property "Datasheet" "https://www.yageo.com/upload/media/product/productsearch/datasheet/rchip/PYu-RC_Group_51_RoHS_L_12.pdf" (at 163.83 120.65 0) (hide yes) (show_name no) (do_not_autoplace no) (effects (font (size 1.27 1.27)) (justify left)))
  (property "Description" "Resistor" (at 163.83 120.65 0) (hide yes) (show_name no) (do_not_autoplace no) (effects (font (size 1.27 1.27)) (justify left)))
  (property "Manufacturer" "Yageo" (at 163.83 120.65 0) (hide yes) (show_name no) (do_not_autoplace no) (effects (font (size 1.27 1.27)) (justify left)))
  (property "MPN" "RC0805FR-0775KL" (at 163.83 120.65 0) (hide yes) (show_name no) (do_not_autoplace no) (effects (font (size 1.27 1.27)) (justify left)))
  (property "Specification" "75k 1% (Rfbt), sets +5V_PI to 5.10 V" (at 163.83 120.65 0) (hide yes) (show_name no) (do_not_autoplace no) (effects (font (size 1.27 1.27)) (justify left)))
  (pin "1")
  (pin "2"))
 (wire
  (pts (xy 163.83 111.76) (xy 163.83 109.22))
  (stroke (width 0) (type default)))
 (label "VOUT_5V"
  (at 163.83 109.22 90)
  (effects (font (size 1.27 1.27)) (justify left bottom)))
 (wire
  (pts (xy 163.83 119.38) (xy 163.83 121.92))
  (stroke (width 0) (type default)))
 (label "FB"
  (at 163.83 121.92 270)
  (effects (font (size 1.27 1.27)) (justify right bottom)))
 (symbol
  (lib_id "Device:R")
  (at 163.83 130.81 0)
  (unit 1)
  (body_style 1)
  (exclude_from_sim no)
  (in_bom yes)
  (on_board yes)
  (in_pos_files yes)
  (dnp no)
  (property "Reference" "R5" (at 167.64 129.54 0)
    (show_name no) (do_not_autoplace no) (effects (font (size 1.27 1.27)) (justify left)))
  (property "Value" "10k" (at 167.64 132.08 0)
    (show_name no) (do_not_autoplace no) (effects (font (size 1.27 1.27)) (justify left)))
  (property "Footprint" "Resistor_SMD:R_0805_2012Metric" (at 163.83 135.89 0) (hide yes) (show_name no) (do_not_autoplace no) (effects (font (size 1.27 1.27)) (justify left)))
  (property "Datasheet" "https://www.yageo.com/upload/media/product/productsearch/datasheet/rchip/PYu-RC_Group_51_RoHS_L_12.pdf" (at 163.83 135.89 0) (hide yes) (show_name no) (do_not_autoplace no) (effects (font (size 1.27 1.27)) (justify left)))
  (property "Description" "Resistor" (at 163.83 135.89 0) (hide yes) (show_name no) (do_not_autoplace no) (effects (font (size 1.27 1.27)) (justify left)))
  (property "Manufacturer" "Yageo" (at 163.83 135.89 0) (hide yes) (show_name no) (do_not_autoplace no) (effects (font (size 1.27 1.27)) (justify left)))
  (property "MPN" "RC0805FR-0710KL" (at 163.83 135.89 0) (hide yes) (show_name no) (do_not_autoplace no) (effects (font (size 1.27 1.27)) (justify left)))
  (property "Specification" "10k 1% (Rfbb)" (at 163.83 135.89 0) (hide yes) (show_name no) (do_not_autoplace no) (effects (font (size 1.27 1.27)) (justify left)))
  (pin "1")
  (pin "2"))
 (wire
  (pts (xy 163.83 127.0) (xy 163.83 124.46))
  (stroke (width 0) (type default)))
 (label "FB"
  (at 163.83 124.46 90)
  (effects (font (size 1.27 1.27)) (justify left bottom)))
 (wire
  (pts (xy 163.83 134.62) (xy 163.83 137.16))
  (stroke (width 0) (type default)))
 (symbol
  (lib_id "power:GND")
  (at 163.83 137.16 0)
  (unit 1)
  (body_style 1)
  (exclude_from_sim no)
  (in_bom no)
  (on_board no)
  (in_pos_files yes)
  (dnp no)
  (property "Reference" "#PWR0607" (at 167.64 135.89 0) (hide yes) (show_name no) (do_not_autoplace no) (effects (font (size 1.27 1.27)) (justify left)))
  (property "Value" "GND" (at 167.64 138.43 0) (hide yes) (show_name no) (do_not_autoplace no) (effects (font (size 1.27 1.27)) (justify left)))
  (property "Description" "Power symbol creates a global label with name \"GND\"" (at 163.83 142.24 0) (hide yes) (show_name no) (do_not_autoplace no) (effects (font (size 1.27 1.27)) (justify left)))
  (pin "1"))
 (symbol
  (lib_id "Device:R")
  (at 148.59 115.57 0)
  (unit 1)
  (body_style 1)
  (exclude_from_sim no)
  (in_bom yes)
  (on_board yes)
  (in_pos_files yes)
  (dnp no)
  (property "Reference" "R2" (at 152.4 114.3 0)
    (show_name no) (do_not_autoplace no) (effects (font (size 1.27 1.27)) (justify left)))
  (property "Value" "20k" (at 152.4 116.84 0)
    (show_name no) (do_not_autoplace no) (effects (font (size 1.27 1.27)) (justify left)))
  (property "Footprint" "Resistor_SMD:R_0805_2012Metric" (at 148.59 120.65 0) (hide yes) (show_name no) (do_not_autoplace no) (effects (font (size 1.27 1.27)) (justify left)))
  (property "Datasheet" "https://industrial.panasonic.com/cdbs/www-data/pdf/RDA0000/AOA0000C304.pdf" (at 148.59 120.65 0) (hide yes) (show_name no) (do_not_autoplace no) (effects (font (size 1.27 1.27)) (justify left)))
  (property "Description" "Resistor" (at 148.59 120.65 0) (hide yes) (show_name no) (do_not_autoplace no) (effects (font (size 1.27 1.27)) (justify left)))
  (property "Manufacturer" "Panasonic" (at 148.59 120.65 0) (hide yes) (show_name no) (do_not_autoplace no) (effects (font (size 1.27 1.27)) (justify left)))
  (property "MPN" "ERJ-6ENF2002V" (at 148.59 120.65 0) (hide yes) (show_name no) (do_not_autoplace no) (effects (font (size 1.27 1.27)) (justify left)))
  (property "Specification" "20k 1% (Rff)" (at 148.59 120.65 0) (hide yes) (show_name no) (do_not_autoplace no) (effects (font (size 1.27 1.27)) (justify left)))
  (pin "1")
  (pin "2"))
 (wire
  (pts (xy 148.59 111.76) (xy 148.59 109.22))
  (stroke (width 0) (type default)))
 (label "VOUT_5V"
  (at 148.59 109.22 90)
  (effects (font (size 1.27 1.27)) (justify left bottom)))
 (wire
  (pts (xy 148.59 119.38) (xy 148.59 121.92))
  (stroke (width 0) (type default)))
 (label "FF"
  (at 148.59 121.92 270)
  (effects (font (size 1.27 1.27)) (justify right bottom)))
 (symbol
  (lib_id "Device:C")
  (at 148.59 130.81 0)
  (unit 1)
  (body_style 1)
  (exclude_from_sim no)
  (in_bom yes)
  (on_board yes)
  (in_pos_files yes)
  (dnp no)
  (property "Reference" "C10" (at 152.4 129.54 0)
    (show_name no) (do_not_autoplace no) (effects (font (size 1.27 1.27)) (justify left)))
  (property "Value" "100pF" (at 152.4 132.08 0)
    (show_name no) (do_not_autoplace no) (effects (font (size 1.27 1.27)) (justify left)))
  (property "Footprint" "Capacitor_SMD:C_0805_2012Metric" (at 148.59 135.89 0) (hide yes) (show_name no) (do_not_autoplace no) (effects (font (size 1.27 1.27)) (justify left)))
  (property "Datasheet" "https://content.kemet.com/datasheets/KEM_C1003_C0G_SMD.pdf" (at 148.59 135.89 0) (hide yes) (show_name no) (do_not_autoplace no) (effects (font (size 1.27 1.27)) (justify left)))
  (property "Description" "Unpolarized capacitor" (at 148.59 135.89 0) (hide yes) (show_name no) (do_not_autoplace no) (effects (font (size 1.27 1.27)) (justify left)))
  (property "Manufacturer" "KEMET" (at 148.59 135.89 0) (hide yes) (show_name no) (do_not_autoplace no) (effects (font (size 1.27 1.27)) (justify left)))
  (property "MPN" "C0805C101J5GACTU" (at 148.59 135.89 0) (hide yes) (show_name no) (do_not_autoplace no) (effects (font (size 1.27 1.27)) (justify left)))
  (property "Specification" "100pF / 50V C0G (Cff)" (at 148.59 135.89 0) (hide yes) (show_name no) (do_not_autoplace no) (effects (font (size 1.27 1.27)) (justify left)))
  (pin "1")
  (pin "2"))
 (wire
  (pts (xy 148.59 127.0) (xy 148.59 124.46))
  (stroke (width 0) (type default)))
 (label "FF"
  (at 148.59 124.46 90)
  (effects (font (size 1.27 1.27)) (justify left bottom)))
 (wire
  (pts (xy 148.59 134.62) (xy 148.59 137.16))
  (stroke (width 0) (type default)))
 (label "FB"
  (at 148.59 137.16 270)
  (effects (font (size 1.27 1.27)) (justify right bottom)))
 (symbol
  (lib_id "Device:R")
  (at 133.35 115.57 0)
  (unit 1)
  (body_style 1)
  (exclude_from_sim no)
  (in_bom yes)
  (on_board yes)
  (in_pos_files yes)
  (dnp no)
  (property "Reference" "R61" (at 137.16 114.3 0)
    (show_name no) (do_not_autoplace no) (effects (font (size 1.27 1.27)) (justify left)))
  (property "Value" "100k" (at 137.16 116.84 0)
    (show_name no) (do_not_autoplace no) (effects (font (size 1.27 1.27)) (justify left)))
  (property "Footprint" "Resistor_SMD:R_0805_2012Metric" (at 133.35 120.65 0) (hide yes) (show_name no) (do_not_autoplace no) (effects (font (size 1.27 1.27)) (justify left)))
  (property "Datasheet" "https://www.yageo.com/upload/media/product/productsearch/datasheet/rchip/PYu-RC_Group_51_RoHS_L_12.pdf" (at 133.35 120.65 0) (hide yes) (show_name no) (do_not_autoplace no) (effects (font (size 1.27 1.27)) (justify left)))
  (property "Description" "Resistor" (at 133.35 120.65 0) (hide yes) (show_name no) (do_not_autoplace no) (effects (font (size 1.27 1.27)) (justify left)))
  (property "Manufacturer" "Yageo" (at 133.35 120.65 0) (hide yes) (show_name no) (do_not_autoplace no) (effects (font (size 1.27 1.27)) (justify left)))
  (property "MPN" "RC0805FR-07100KL" (at 133.35 120.65 0) (hide yes) (show_name no) (do_not_autoplace no) (effects (font (size 1.27 1.27)) (justify left)))
  (property "Specification" "100k 1% (Rpg)" (at 133.35 120.65 0) (hide yes) (show_name no) (do_not_autoplace no) (effects (font (size 1.27 1.27)) (justify left)))
  (pin "1")
  (pin "2"))
 (wire
  (pts (xy 133.35 111.76) (xy 133.35 109.22))
  (stroke (width 0) (type default)))
 (label "VOUT_5V"
  (at 133.35 109.22 90)
  (effects (font (size 1.27 1.27)) (justify left bottom)))
 (wire
  (pts (xy 133.35 119.38) (xy 133.35 121.92))
  (stroke (width 0) (type default)))
 (label "PG"
  (at 133.35 121.92 270)
  (effects (font (size 1.27 1.27)) (justify right bottom))))
